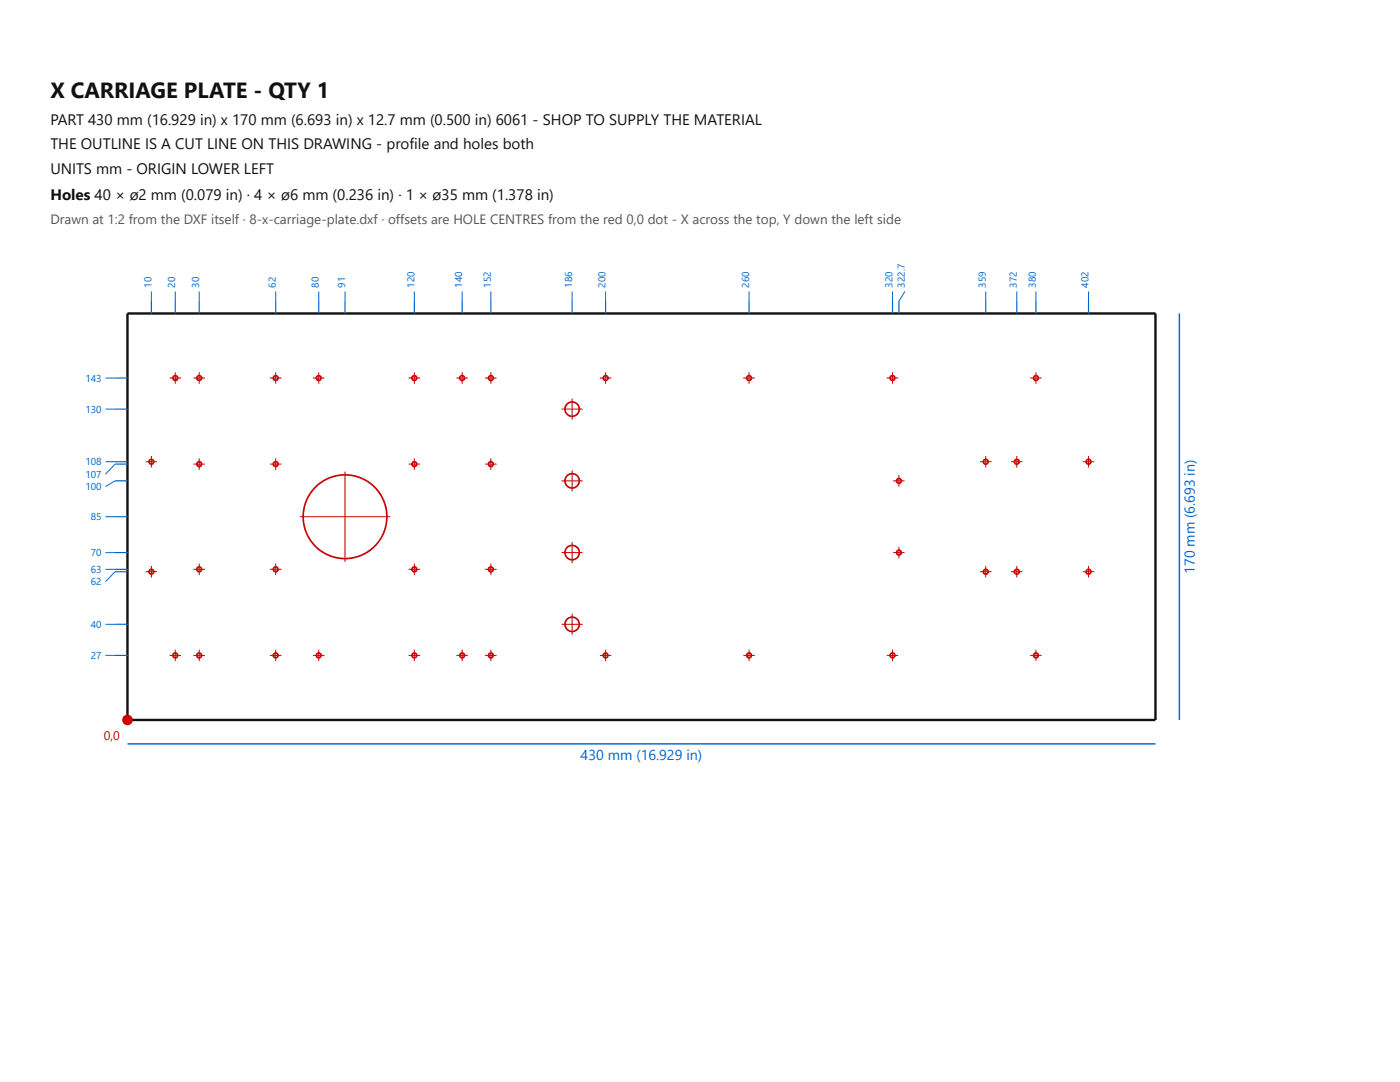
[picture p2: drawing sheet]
<svg xmlns="http://www.w3.org/2000/svg" width="279mm" height="216mm" viewBox="0 0 279 216" stroke-linecap="round" stroke-linejoin="round" font-family="sans-serif">
<path d="M25.4 62.6h205.2v81.1h-205.2z" fill="none" stroke="#111" stroke-width=".48"/>
<g fill="none" stroke="#c00" stroke-width=".33">
<circle cx="35" cy="75.4" r=".48"/>
<circle cx="39.8" cy="75.4" r=".48"/>
<circle cx="55" cy="75.4" r=".48"/>
<circle cx="63.6" cy="75.4" r=".48"/>
<circle cx="82.7" cy="75.4" r=".48"/>
<circle cx="92.2" cy="75.4" r=".48"/>
<circle cx="98" cy="75.4" r=".48"/>
<circle cx="120.9" cy="75.4" r=".48"/>
<circle cx="149.5" cy="75.4" r=".48"/>
<circle cx="178.1" cy="75.4" r=".48"/>
<circle cx="206.7" cy="75.4" r=".48"/>
<circle cx="30.2" cy="92.1" r=".48"/>
<circle cx="39.8" cy="92.6" r=".48"/>
<circle cx="55" cy="92.6" r=".48"/>
<circle cx="82.7" cy="92.6" r=".48"/>
<circle cx="98" cy="92.6" r=".48"/>
<circle cx="114.2" cy="81.6" r="1.43"/>
<circle cx="114.2" cy="95.9" r="1.43"/>
<circle cx="179.4" cy="95.9" r=".48"/>
<circle cx="196.7" cy="92.1" r=".48"/>
<circle cx="202.9" cy="92.1" r=".48"/>
<circle cx="217.2" cy="92.1" r=".48"/>
<circle cx="30.2" cy="114.1" r=".48"/>
<circle cx="39.8" cy="113.6" r=".48"/>
<circle cx="55" cy="113.6" r=".48"/>
<circle cx="68.9" cy="103.1" r="8.3"/>
<circle cx="82.7" cy="113.6" r=".48"/>
<circle cx="98" cy="113.6" r=".48"/>
<circle cx="114.2" cy="110.3" r="1.43"/>
<circle cx="179.4" cy="110.3" r=".48"/>
<circle cx="196.7" cy="114.1" r=".48"/>
<circle cx="202.9" cy="114.1" r=".48"/>
<circle cx="217.2" cy="114.1" r=".48"/>
<circle cx="35" cy="130.8" r=".48"/>
<circle cx="39.8" cy="130.8" r=".48"/>
<circle cx="55" cy="130.8" r=".48"/>
<circle cx="63.6" cy="130.8" r=".48"/>
<circle cx="82.7" cy="130.8" r=".48"/>
<circle cx="92.2" cy="130.8" r=".48"/>
<circle cx="98" cy="130.8" r=".48"/>
<circle cx="114.2" cy="124.6" r="1.43"/>
<circle cx="120.9" cy="130.8" r=".48"/>
<circle cx="149.5" cy="130.8" r=".48"/>
<circle cx="178.1" cy="130.8" r=".48"/>
<circle cx="206.7" cy="130.8" r=".48"/>
</g>
<g fill="none" stroke="#c00" stroke-width=".2">
<path d="M33.8 75.4h2.3M35 74.3v2.3M38.6 75.4h2.3M39.8 74.3v2.3M53.9 75.4h2.3M55 74.3v2.3M62.5 75.4h2.3M63.6 74.3v2.3M81.5 75.4h2.3M82.7 74.3v2.3M91.1 75.4h2.3M92.2 74.3v2.3"/>
<path d="M96.8 75.4h2.3M98 74.3v2.3M114.2 79.5v4.2M119.7 75.4h2.3M120.9 74.3v2.3M148.3 75.4h2.3M149.5 74.3v2.3M177 75.4h2.3M178.1 74.3v2.3M205.6 75.4h2.3M206.7 74.3v2.3M29.1 92.1h2.3"/>
<path d="M30.2 91v2.3M38.6 92.6h2.3M39.8 91.5v2.3M53.9 92.6h2.3M55 91.5v2.3M68.9 94.1v18M81.5 92.6h2.3M82.7 91.5v2.3M96.8 92.6h2.3M98 91.5v2.3M112.1 95.9h4.2M112.1 81.6h4.2"/>
<path d="M114.2 93.8v4.2M178.3 95.9h2.2M179.4 94.8v2.3M195.6 92.1h2.3M196.7 91v2.3M201.8 92.1h2.3M202.9 91v2.3M216.1 92.1h2.3M217.2 91v2.3M29.1 114.1h2.3M30.2 112.9v2.3M38.6 113.6h2.3"/>
<path d="M39.8 112.5v2.2M53.9 113.6h2.3M55 112.5v2.2M59.8 103.1h18.1M81.5 113.6h2.3M82.7 112.5v2.2M96.8 113.6h2.3M98 112.5v2.2M112.1 110.3h4.2M114.2 108.2v4.2M178.3 110.3h2.2M179.4 109.1v2.3"/>
<path d="M195.6 114.1h2.3M196.7 112.9v2.3M201.8 114.1h2.3M202.9 112.9v2.3M216.1 114.1h2.3M217.2 112.9v2.3M33.8 130.8h2.3M35 129.6v2.3M38.6 130.8h2.3M39.8 129.6v2.3M53.9 130.8h2.3M55 129.6v2.3"/>
<path d="M62.5 130.8h2.3M63.6 129.6v2.3M81.5 130.8h2.3M82.7 129.6v2.3M91.1 130.8h2.3M92.2 129.6v2.3M96.8 130.8h2.3M98 129.6v2.3M112.1 124.6h4.2M114.2 122.5v4.2M119.7 130.8h2.3M120.9 129.6v2.3"/>
<path d="M148.3 130.8h2.3M149.5 129.6v2.3M177 130.8h2.3M178.1 129.6v2.3M205.6 130.8h2.3M206.7 129.6v2.3"/>
</g>
<path d="M235.4 62.6v81.1M25.4 148.4h205.2" fill="none" stroke="#06c" stroke-width=".29"/>
<circle cx="25.4" cy="143.7" r="1.05" fill="#c00"/>
<g fill="none" stroke="#06c" stroke-width=".24">
<path d="M23 75.4h2.4M30.2 60.1v2.5M35 60.1v2.5M39.8 60.1v2.5M55 60.1v2.5M63.6 60.1v2.5M68.9 60.1v2.5M82.7 60.1v2.5M92.2 60.1v2.5M98 60.1v2.5M114.2 60.1v2.5M120.9 60.1v2.5"/>
<path d="M149.5 60.1v2.5M178.1 60.1v2.5M179.4 60.1v2.5M196.7 60.1v2.5M202.9 60.1v2.5M206.7 60.1v2.5M217.2 60.1v2.5M23 81.6h2.4M23 92.1h2.4M23 92.6h2.4M23 95.9h2.4M23 103.1h2.4"/>
<path d="M23 110.3h2.4M23 113.6h2.4M23 114.1h2.4M23 124.6h2.4M23 130.8h2.4"/>
</g>
<g fill="none" stroke="#06c" stroke-width=".2">
<path d="M30.2 58.2v1.9M35 58.2v1.9M39.8 58.2v1.9M55 58.2v1.9M63.6 58.2v1.9M68.9 58.2v1.9M82.7 58.2v1.9M92.2 58.2v1.9M98 58.2v1.9M114.2 58.2v1.9M120.9 58.2v1.9M149.5 58.2v1.9"/>
<path d="M178.1 58.2v1.9M180.6 58.2l-1.2 1.9M196.7 58.2v1.9M202.9 58.2v1.9M206.7 58.2v1.9M217.2 58.2v1.9M21 75.4h2M21 81.6h2M21 92.1h2M23 92.6l-2 2M23 95.9l-2 1.2M21 103.1h2"/>
<path d="M21 110.3h2M21 113.6h2M23 114.1l-2 2M21 124.6h2M21 130.8h2"/>
</g>
<text font-size="4.4" fill="#111" x="10.1" y="19.6">X CARRIAGE PLATE - QTY 1</text>
<g font-size="3" fill="#111">
<text x="10.1" y="25">PART 430 mm (16.929 in) x 170 mm (6.693 in) x 12.7 mm (0.500 in) 6061 - SHOP TO SUPPLY THE MATERIAL</text>
<text x="10.1" y="29.7">THE OUTLINE IS A CUT LINE ON THIS DRAWING - profile and holes both</text>
<text x="10.1" y="34.8">UNITS mm - ORIGIN LOWER LEFT</text>
<text x="10.1" y="39.8">Holes 40 × ø2 mm (0.079 in) · 4 × ø6 mm (0.236 in) · 1 × ø35 mm (1.378 in)</text>
</g>
<g font-size="2.9" fill="#06c">
<text x="238.4" y="114.5" transform="rotate(-90 238.4 114.5)">170 mm (6.693 in)</text>
<text x="115.9" y="151.7">430 mm (16.929 in)</text>
</g>
<text font-size="2.7" fill="#555" x="10.1" y="44.6">Drawn at 1:2 from the DXF itself · 8-x-carriage-plate.dxf · offsets are HOLE CENTRES from the red 0,0 dot - X across the top, Y down the left side</text>
<text font-size="2.5" fill="#c00" x="20.7" y="147.7">0,0</text>
<g font-size="2" fill="#06c">
<text x="30.2" y="57.4" transform="rotate(-90 30.2 57.4)">10</text>
<text x="35" y="57.4" transform="rotate(-90 35 57.4)">20</text>
<text x="39.7" y="57.4" transform="rotate(-90 39.7 57.4)">30</text>
<text x="55" y="57.4" transform="rotate(-90 55 57.4)">62</text>
<text x="63.6" y="57.4" transform="rotate(-90 63.6 57.4)">80</text>
<text x="68.9" y="57.4" transform="rotate(-90 68.9 57.4)">91</text>
<text x="82.7" y="57.4" transform="rotate(-90 82.7 57.4)">120</text>
<text x="92.2" y="57.4" transform="rotate(-90 92.2 57.4)">140</text>
<text x="98" y="57.4" transform="rotate(-90 98 57.4)">152</text>
<text x="114.2" y="57.4" transform="rotate(-90 114.2 57.4)">186</text>
<text x="120.9" y="57.4" transform="rotate(-90 120.9 57.4)">200</text>
<text x="149.5" y="57.4" transform="rotate(-90 149.5 57.4)">260</text>
<text x="178.1" y="57.4" transform="rotate(-90 178.1 57.4)">320</text>
<text x="180.6" y="57.4" transform="rotate(-90 180.6 57.4)">322.7</text>
<text x="196.7" y="57.4" transform="rotate(-90 196.7 57.4)">359</text>
<text x="202.9" y="57.4" transform="rotate(-90 202.9 57.4)">372</text>
<text x="206.7" y="57.4" transform="rotate(-90 206.7 57.4)">380</text>
<text x="217.2" y="57.4" transform="rotate(-90 217.2 57.4)">402</text>
<text x="17" y="76.1">143</text>
<text x="17" y="82.3">130</text>
<text x="17" y="92.8">108</text>
<text x="17" y="95.3">107</text>
<text x="17" y="97.8">100</text>
<text x="18.1" y="103.8">85</text>
<text x="18.1" y="111">70</text>
<text x="18.1" y="114.3">63</text>
<text x="18.1" y="116.8">62</text>
<text x="18.1" y="125.3">40</text>
<text x="18.1" y="131.5">27</text>
</g>
</svg>
